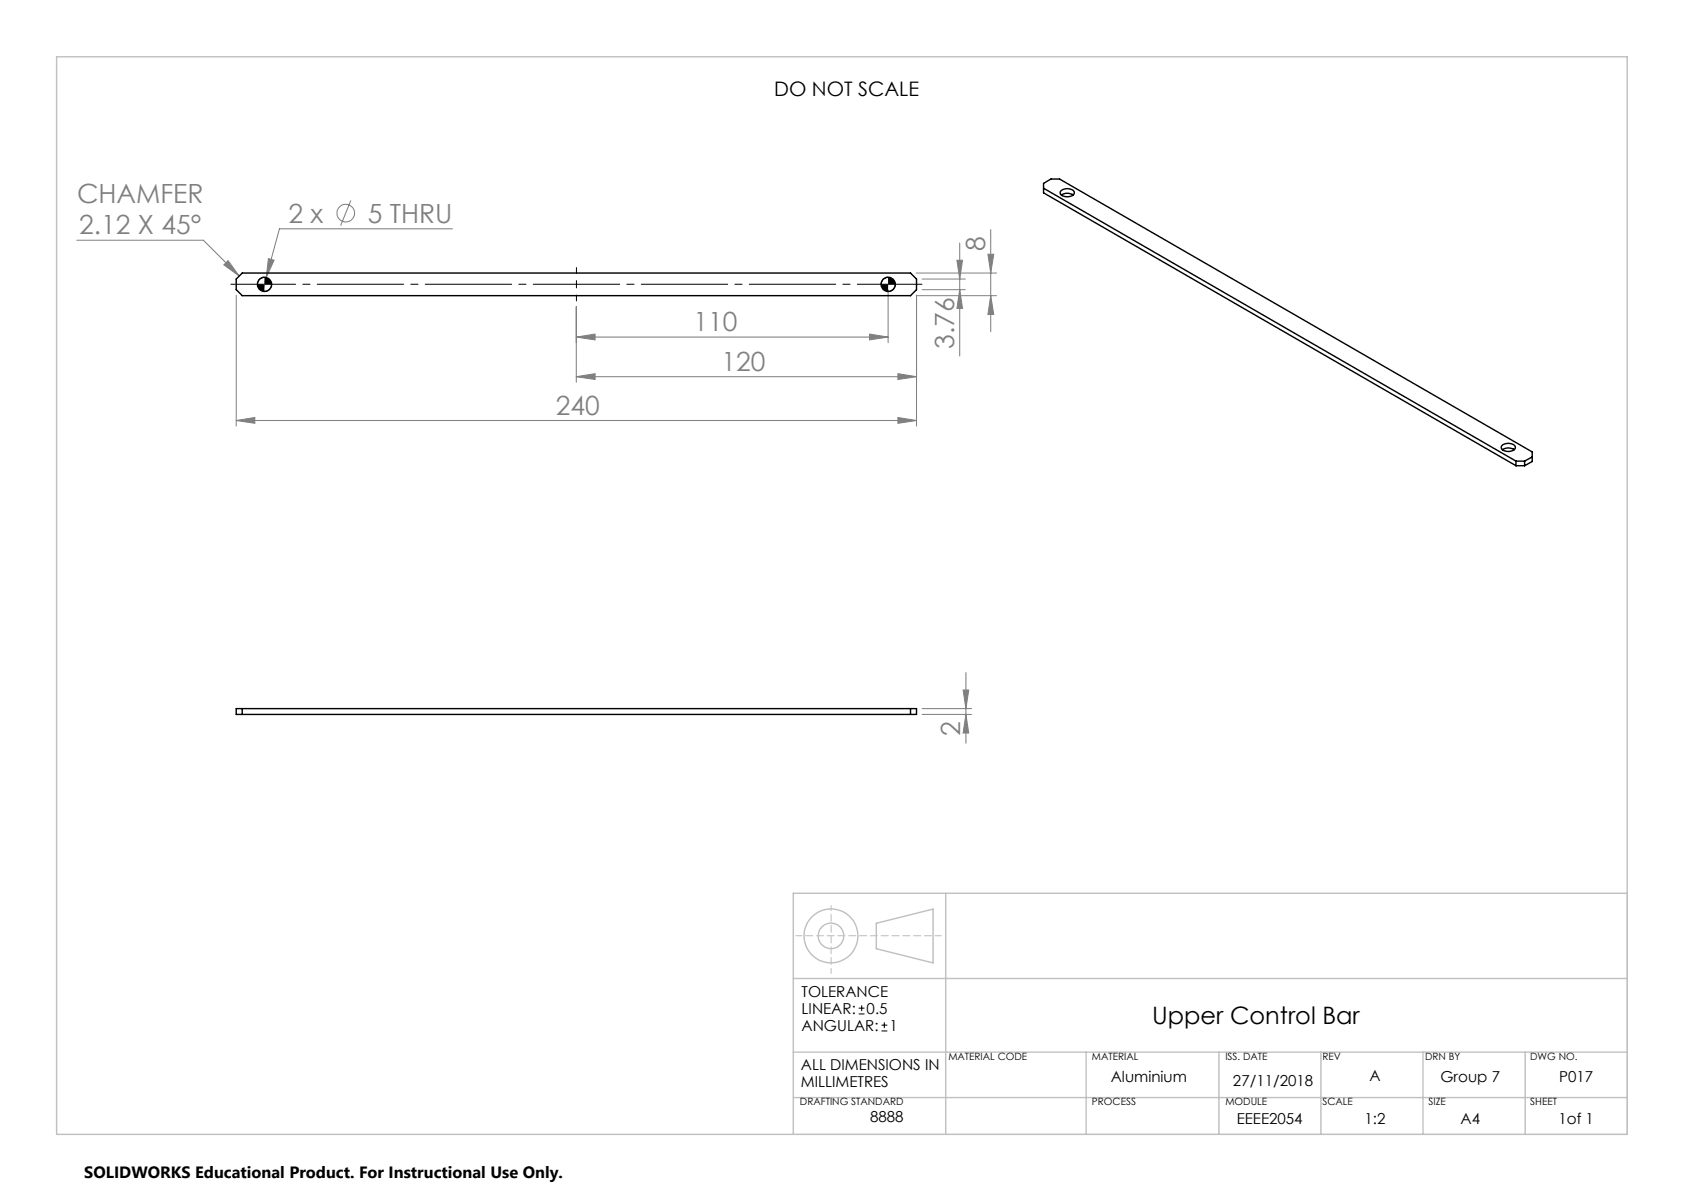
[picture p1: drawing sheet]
<svg xmlns="http://www.w3.org/2000/svg" width="297mm" height="210mm" viewBox="0 0 297 210" stroke-linecap="round" stroke-linejoin="round" font-family="sans-serif">
<g fill="none" stroke="#c0c0c0" stroke-width=".25">
<path d="M10 10h277v190h-277zM166.8 157.5v42.5M287 157.5h-147.1v42.5M139.9 172.5h147.1M154.6 162.8l10-2.5v9.5l-10-2.5zM139.9 193.5h147.1M139.9 185.5h147.1M191.6 185.5v14.5M215 185.5v14.5M233 185.5v14.5M251 185.5v14.5M269 185.5v14.5"/>
<circle cx="146.5" cy="165" r="2.25"/>
<circle cx="146.6" cy="165" r="4.7"/>
</g>
<path d="M287 157.5v42.5h-147.1" fill="none" stroke="#c0c0c0" stroke-width=".18"/>
<path d="M146.6 171.6v-12" fill="none" stroke="#c0c0c0" stroke-width=".18" stroke-dasharray="1.3 .6" stroke-dashoffset=".3"/>
<path d="M140.3 165h25.7" fill="none" stroke="#c0c0c0" stroke-width=".18" stroke-dasharray="1.3 .6" stroke-dashoffset=".2"/>
<g fill="none" stroke="#808080" stroke-width=".18">
<path d="M61.9 35.3l-1.8 4.5M13.5 42.4h22.4l6.3 6.3M39.5 46.7l.7-.7 2 2.7zM41.7 52.1v23M47 48.9l-.7 2.5M47.3 45.6l1 .3-1.3 3zM79.8 40.3h-30.5l-2.3 8.6M101.6 59.4l3.4-.5v1zM101.6 54.1v13.3M101.6 59.4h55M153.4 58.9l3.2 .5-3.2 .5zM156.6 51.1v9.3"/>
<path d="M161.6 48.1h14.2M161.6 52.1h14.2M161.6 52.1v23M162.6 51.1h7.7M162.6 49.2h7.7M168.8 45.9h1l-.5 3.3zM169.3 51.1l.5 3.3h-1zM169.3 42.9v19.9M174.2 44.8h1.1l-.6 3.3zM174.7 52.1l.6 3.3h-1.1zM174.7 40.5v18M41.7 74.1l3.2-.5v1z"/>
<path d="M41.7 74.1h119.9M101.6 66.4l3.4-.5v1zM101.6 66.4h60M158.4 65.9l3.2 .5-3.2 .5zM158.4 73.6l3.2 .5-3.2 .5zM170.4 118.6v12.4M162.6 124.9h8.7M162.6 126h8.7M169.9 121.7h1l-.5 3.2zM170.4 126l.5 3.2h-1z"/>
<circle cx="61" cy="37.6" r="1.56"/>
</g>
<path d="M46.6 48.9a1.21 1.21 0 0 0-1.2 1.3M47.9 50.2a1.26 1.26 0 0 1-1.3 1.2M156.6 48.9a1.21 1.21 0 0 0-1.2 1.3M157.9 50.2a1.26 1.26 0 0 1-1.3 1.2" fill="none" stroke="#000" stroke-width=".18"/>
<path d="M101.7 47.2v5.9" fill="none" stroke="#000" stroke-width=".18" stroke-dasharray="15.2 1.3 1.3 1.3" stroke-dashoffset="14.2"/>
<path d="M40.7 50.1h121.9" fill="none" stroke="#000" stroke-width=".18" stroke-dasharray="15.2 1.3 1.3 1.3" stroke-dashoffset="3.8"/>
<path d="M155.4 50.2a1.21 1.21 0 0 0 1.2 1.2v-1.2zM156.6 48.9v1.3h1.3a1.26 1.26 0 0 0-1.3-1.3zM45.4 50.2a1.21 1.21 0 0 0 1.2 1.2v-1.2zM46.6 48.9v1.3h1.3a1.26 1.26 0 0 0-1.3-1.3z" fill="#000"/>
<g fill="#808080">
<path d="M158.4 73.6l3.2 .5-3.2 .5zM41.7 74.1l3.2-.5v1z"/>
<path d="M47.3 45.6l-.3 3.3 1.3-3zM101.6 59.4l3.4-.5v1zM153.4 58.9l3.2 .5-3.2 .5zM101.6 66.4l3.4-.5v1zM158.4 65.9l3.2 .5-3.2 .5zM39.5 46.7l.7-.7 2 2.7z"/>
<path d="M169.3 51.1l.5 3.3h-1zM168.8 45.9h1l-.5 3.3z"/>
<path d="M169.9 121.7h1l-.5 3.2zM170.4 126l.5 3.2h-1zM174.2 44.8h1.1l-.6 3.3zM174.7 52.1l.6 3.3h-1.1z"/>
</g>
<g fill="none" stroke="#000" stroke-width=".25">
<path d="M184 33.2l83.4 48.1M187.1 33.6a1.73 1.73 0 0 1 2.3 .2 .78 .78 0 0 1-.8 .9l-1-.1a.58 .58 0 0 1-.6-.3 .58 .58 0 0 1 .1-.7zM187.2 34.4a1.86 1.86 0 0 1 2.1 0M42.7 48.1h117.9l1 1.1v1.9l-1 1h-117.9l-1-1v-1.9zM264.9 78.5a1.73 1.73 0 0 1 2.3 .2 .78 .78 0 0 1-.9 .9l-.9-.1a.58 .58 0 0 1-.6-.3 .58 .58 0 0 1 .1-.7zM265 79.3a1.86 1.86 0 0 1 2.1 0M267.4 82.1l-83.4-48.1v-1.7l1.3-.7h1.6l83.3 48.1v1.7l-1.3 .7M267.4 81.3h1.5M267.4 82.1h1.5M267.4 81.3v.8M268.9 81.3v.8M270.2 80.6l-1.3 .7"/>
<path d="M41.7 124.9h119.9v1.1h-119.9zM42.7 124.9v1.1M160.6 124.9v1.1"/>
<circle cx="46.7" cy="50.1" r="1.24"/>
<circle cx="156.7" cy="50.1" r="1.24"/>
</g>
<path d="M151.4 178.8h1.1M151.4 177.8h1.1M152 177.3v1M155.5 181.8h1M155.5 180.8h1M156 180.3v1" fill="none" stroke="#000" stroke-width=".18"/>
<g font-size="4.7" fill="#808080">
<text x="13.6" y="35.8">CHAMFER</text>
<text x="14" y="41.3">2.12 X 45°</text>
<text x="50.9" y="39.3">2 x</text>
<text x="64.9" y="39.3">5 THRU</text>
<text x="173.7" y="44.3" transform="rotate(-90 173.7 44.3)">8</text>
<text x="122.3" y="58.4">110</text>
<text x="127.3" y="65.4">120</text>
<text x="168.3" y="61.5" transform="rotate(-90 168.3 61.5)">3.76</text>
<text x="98" y="73.1">240</text>
<text x="169.4" y="129.7" transform="rotate(-90 169.4 129.7)">2</text>
</g>
<text font-size="4.2" x="203.2" y="180.6">Upper Control Bar</text>
<text font-size="3.5" x="136.5" y="17">DO NOT SCALE</text>
<text font-size="2.9" x="14.9" y="207.6">SOLIDWORKS Educational Product. For Instructional Use Only.</text>
<g font-size="2.7">
<text x="141.4" y="175.8">TOLERANCE</text>
<text x="141.4" y="178.8">LINEAR:</text>
<text x="152.8" y="178.8">0.5</text>
<text x="141.4" y="181.8">ANGULAR:</text>
<text x="156.9" y="181.8">1</text>
<text x="141.2" y="188.7">ALL DIMENSIONS IN</text>
<text x="141.2" y="191.7">MILLIMETRES</text>
<text x="195.9" y="190.8">Aluminium</text>
<text x="217.5" y="191.5">27/11/2018</text>
<text x="241.5" y="190.7">A</text>
<text x="254" y="190.8">Group 7</text>
<text x="275" y="190.8">P017</text>
<text x="153.5" y="197.9">8888</text>
<text x="218.1" y="198.2">EEEE2054</text>
<text x="240.6" y="198.2">1:2</text>
<text x="257.6" y="198.2">A4</text>
<text x="274.8" y="198.2">1of 1</text>
</g>
<g font-size="1.8">
<text x="167.3" y="186.9">MATERIAL CODE</text>
<text x="192.6" y="186.9">MATERIAL</text>
<text x="216.1" y="186.9">ISS. DATE</text>
<text x="233.2" y="186.9">REV</text>
<text x="251.3" y="186.9">DRN BY</text>
<text x="269.9" y="186.9">DWG NO.</text>
<text x="141.1" y="194.9">DRAFTING STANDARD</text>
<text x="192.6" y="194.8">PROCESS</text>
<text x="216.1" y="194.9">MODULE</text>
<text x="233.2" y="194.9">SCALE</text>
<text x="252" y="194.9">SIZE</text>
<text x="269.9" y="194.9">SHEET</text>
</g>
</svg>
